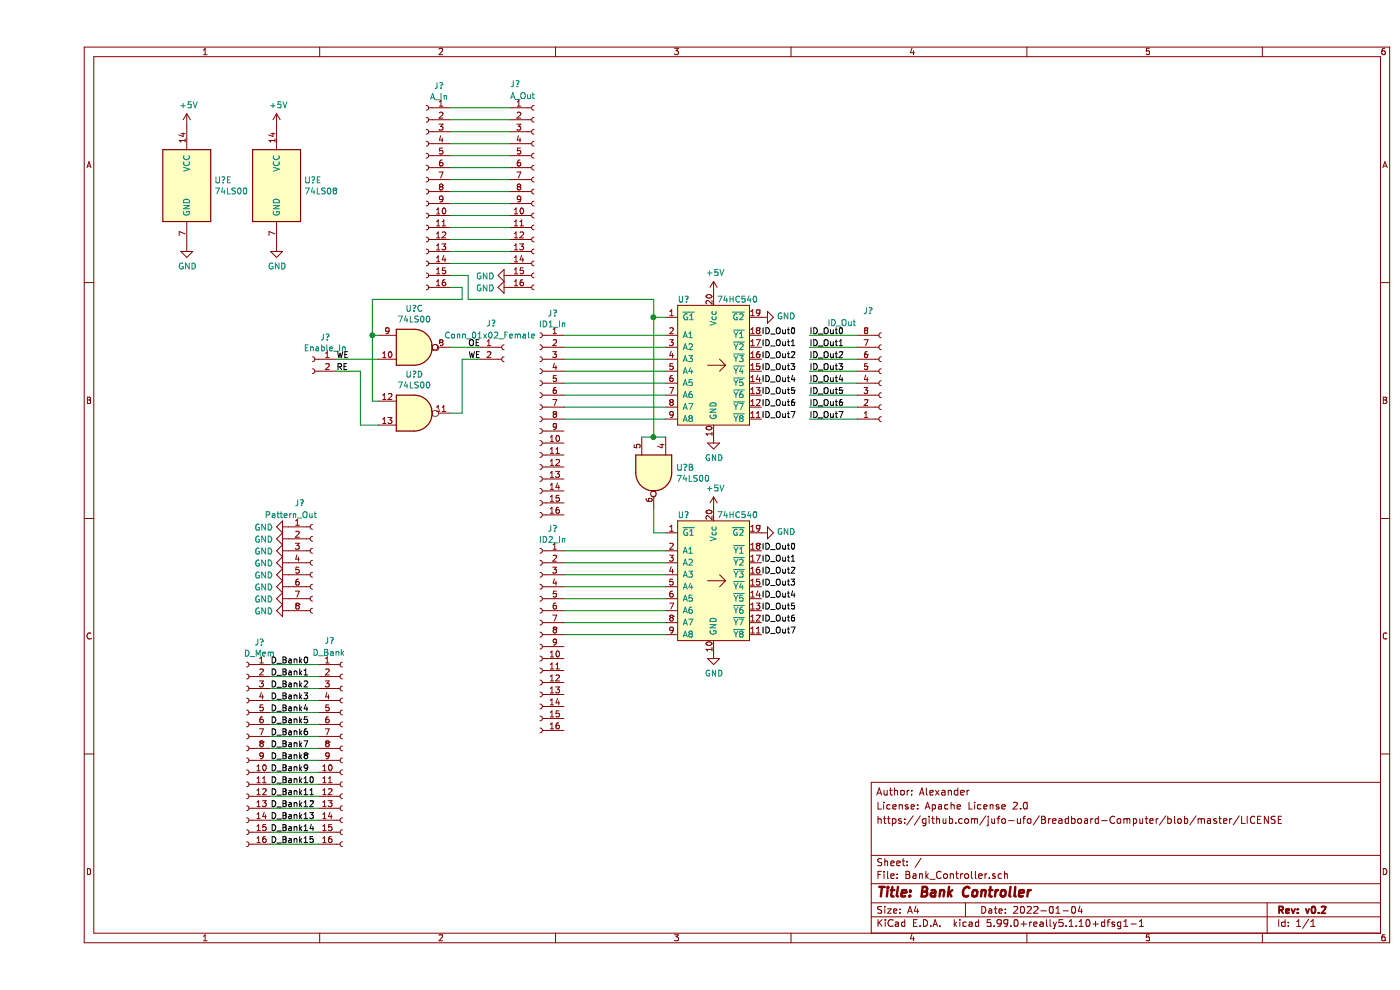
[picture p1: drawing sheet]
EESchema Schematic File Version 4
EELAYER 30 0
EELAYER END
$Descr A4 11693 8268
encoding utf-8
Sheet 1 1
Title "Bank Controller"
Date "2022-01-04"
Rev "v0.2"
Comp ""
Comment1 ""
Comment2 "https://github.com/jufo-ufo/Breadboard-Computer/blob/master/LICENSE"
Comment3 "License: Apache License 2.0"
Comment4 "Author: Alexander"
$EndDescr
$Comp
L Connector:Conn_01x16_Female J?
U 1 1
P 4200 5300
F 0 "J?" H 4092 6185 50  0000 C CNN
F 1 "ID2_In" H 4092 6094 50  0000 C CNN
F 2 "" H 4200 5300 50  0001 C CNN
F 3 "~" H 4200 5300 50  0001 C CNN
	1    4200 5300
	-1   0    0    -1  
$EndComp
$Comp
L Connector:Conn_01x16_Female J?
U 1 1
P 2550 6250
F 0 "J?" H 2400 7150 50  0000 L CNN
F 1 "D_Bank" H 2300 7050 50  0000 L CNN
F 2 "" H 2550 6250 50  0001 C CNN
F 3 "~" H 2550 6250 50  0001 C CNN
	1    2550 6250
	1    0    0    -1  
$EndComp
$Comp
L Connector:Conn_01x16_Female J?
U 1 1
P 4200 3500
F 0 "J?" H 4092 4385 50  0000 C CNN
F 1 "ID1_In" H 4092 4294 50  0000 C CNN
F 2 "" H 4200 3500 50  0001 C CNN
F 3 "~" H 4200 3500 50  0001 C CNN
	1    4200 3500
	-1   0    0    -1  
$EndComp
$Comp
L Connector:Conn_01x16_Female J?
U 1 1
P 1750 6250
F 0 "J?" H 1642 7135 50  0000 C CNN
F 1 "D_Mem" H 1642 7044 50  0000 C CNN
F 2 "" H 1750 6250 50  0001 C CNN
F 3 "~" H 1750 6250 50  0001 C CNN
	1    1750 6250
	-1   0    0    -1  
$EndComp
$Comp
L Connector:Conn_01x16_Female J?
U 1 1
P 3250 1600
F 0 "J?" H 3142 2485 50  0000 C CNN
F 1 "A_In" H 3142 2394 50  0000 C CNN
F 2 "" H 3250 1600 50  0001 C CNN
F 3 "~" H 3250 1600 50  0001 C CNN
	1    3250 1600
	-1   0    0    -1  
$EndComp
$Comp
L Connector:Conn_01x08_Female J?
U 1 1
P 7050 3200
F 0 "J?" H 6900 2600 50  0000 L CNN
F 1 "ID_Out" H 6600 2700 50  0000 L CNN
F 2 "" H 7050 3200 50  0001 C CNN
F 3 "~" H 7050 3200 50  0001 C CNN
	1    7050 3200
	1    0    0    1   
$EndComp
$Comp
L Connector:Conn_01x08_Female J?
U 1 1
P 2300 4700
F 0 "J?" H 2150 5200 50  0000 L CNN
F 1 "Pattern_Out" H 1900 5100 50  0000 L CNN
F 2 "" H 2300 4700 50  0001 C CNN
F 3 "~" H 2300 4700 50  0001 C CNN
	1    2300 4700
	1    0    0    -1  
$EndComp
Text Label 1950 5550 0    50   ~ 0
D_Bank0
Text Label 1950 5650 0    50   ~ 0
D_Bank1
Text Label 1950 5750 0    50   ~ 0
D_Bank2
Text Label 1950 5850 0    50   ~ 0
D_Bank3
Text Label 1950 5950 0    50   ~ 0
D_Bank4
Text Label 1950 6050 0    50   ~ 0
D_Bank5
Text Label 1950 6150 0    50   ~ 0
D_Bank6
Text Label 1950 6250 0    50   ~ 0
D_Bank7
Text Label 1950 6350 0    50   ~ 0
D_Bank8
Text Label 1950 6450 0    50   ~ 0
D_Bank9
Text Label 1950 6550 0    50   ~ 0
D_Bank10
Text Label 1950 6650 0    50   ~ 0
D_Bank11
Text Label 1950 6750 0    50   ~ 0
D_Bank12
Text Label 1950 6850 0    50   ~ 0
D_Bank13
Text Label 1950 6950 0    50   ~ 0
D_Bank14
Text Label 1950 7050 0    50   ~ 0
D_Bank15
Wire Wire Line
	2350 5550 1950 5550
Wire Wire Line
	1950 5650 2350 5650
Wire Wire Line
	2350 5750 1950 5750
Wire Wire Line
	1950 5850 2350 5850
Wire Wire Line
	2350 5950 1950 5950
Wire Wire Line
	1950 6050 2350 6050
Wire Wire Line
	2350 6150 1950 6150
Wire Wire Line
	1950 6250 2350 6250
Wire Wire Line
	2350 6350 1950 6350
Wire Wire Line
	2350 6450 1950 6450
Wire Wire Line
	1950 6550 2350 6550
Wire Wire Line
	2350 6650 1950 6650
Wire Wire Line
	1950 6750 2350 6750
Wire Wire Line
	2350 6850 1950 6850
Wire Wire Line
	2350 6950 1950 6950
Wire Wire Line
	1950 7050 2350 7050
$Comp
L power:+5V #PWR?
U 1 1
P 5650 2450
F 0 "#PWR?" H 5650 2300 50  0001 C CNN
F 1 "+5V" H 5665 2623 50  0000 C CNN
F 2 "" H 5650 2450 50  0001 C CNN
F 3 "" H 5650 2450 50  0001 C CNN
	1    5650 2450
	1    0    0    -1  
$EndComp
$Comp
L power:GND #PWR?
U 1 1
P 5650 3650
F 0 "#PWR?" H 5650 3400 50  0001 C CNN
F 1 "GND" H 5655 3477 50  0000 C CNN
F 2 "" H 5650 3650 50  0001 C CNN
F 3 "" H 5650 3650 50  0001 C CNN
	1    5650 3650
	1    0    0    -1  
$EndComp
$Comp
L power:GND #PWR?
U 1 1
P 6050 2650
F 0 "#PWR?" H 6050 2400 50  0001 C CNN
F 1 "GND" V 6055 2522 50  0000 R CNN
F 2 "" H 6050 2650 50  0001 C CNN
F 3 "" H 6050 2650 50  0001 C CNN
	1    6050 2650
	0    -1   -1   0   
$EndComp
Wire Wire Line
	5250 2800 4400 2800
Wire Wire Line
	4400 2900 5250 2900
Wire Wire Line
	5250 3000 4400 3000
Wire Wire Line
	5250 3100 4400 3100
Wire Wire Line
	4400 3200 5250 3200
Wire Wire Line
	5250 3300 4400 3300
Wire Wire Line
	4400 3400 5250 3400
Wire Wire Line
	5250 3500 4400 3500
$Comp
L Computer_Component_Library:74HC540 U?
U 1 1
P 5650 4950
F 0 "U?" H 5400 5600 50  0000 C CNN
F 1 "74HC540" H 5850 5600 50  0000 C CNN
F 2 "" H 5600 5050 50  0001 C CNN
F 3 "" H 5600 5050 50  0001 C CNN
	1    5650 4950
	1    0    0    -1  
$EndComp
$Comp
L power:+5V #PWR?
U 1 1
P 5650 4250
F 0 "#PWR?" H 5650 4100 50  0001 C CNN
F 1 "+5V" H 5665 4423 50  0000 C CNN
F 2 "" H 5650 4250 50  0001 C CNN
F 3 "" H 5650 4250 50  0001 C CNN
	1    5650 4250
	1    0    0    -1  
$EndComp
$Comp
L power:GND #PWR?
U 1 1
P 5650 5450
F 0 "#PWR?" H 5650 5200 50  0001 C CNN
F 1 "GND" H 5655 5277 50  0000 C CNN
F 2 "" H 5650 5450 50  0001 C CNN
F 3 "" H 5650 5450 50  0001 C CNN
	1    5650 5450
	1    0    0    -1  
$EndComp
$Comp
L power:GND #PWR?
U 1 1
P 6050 4450
F 0 "#PWR?" H 6050 4200 50  0001 C CNN
F 1 "GND" V 6055 4322 50  0000 R CNN
F 2 "" H 6050 4450 50  0001 C CNN
F 3 "" H 6050 4450 50  0001 C CNN
	1    6050 4450
	0    -1   -1   0   
$EndComp
Wire Wire Line
	5250 4600 4400 4600
Wire Wire Line
	4400 4700 5250 4700
Wire Wire Line
	5250 4800 4400 4800
Wire Wire Line
	5250 4900 4400 4900
Wire Wire Line
	4400 5000 5250 5000
Wire Wire Line
	5250 5100 4400 5100
Wire Wire Line
	4400 5200 5250 5200
Wire Wire Line
	5250 5300 4400 5300
Text Label 6050 2800 0    50   ~ 0
ID_Out0
Text Label 6050 2900 0    50   ~ 0
ID_Out1
Text Label 6050 3000 0    50   ~ 0
ID_Out2
Text Label 6050 3100 0    50   ~ 0
ID_Out3
Text Label 6050 3200 0    50   ~ 0
ID_Out4
Text Label 6050 3300 0    50   ~ 0
ID_Out5
Text Label 6050 3400 0    50   ~ 0
ID_Out6
Text Label 6050 3500 0    50   ~ 0
ID_Out7
Text Label 6050 4600 0    50   ~ 0
ID_Out0
Text Label 6050 4700 0    50   ~ 0
ID_Out1
Text Label 6050 4800 0    50   ~ 0
ID_Out2
Text Label 6050 4900 0    50   ~ 0
ID_Out3
Text Label 6050 5000 0    50   ~ 0
ID_Out4
Text Label 6050 5100 0    50   ~ 0
ID_Out5
Text Label 6050 5200 0    50   ~ 0
ID_Out6
Text Label 6050 5300 0    50   ~ 0
ID_Out7
Text Label 6450 2800 0    50   ~ 0
ID_Out0
Text Label 6450 2900 0    50   ~ 0
ID_Out1
Text Label 6450 3000 0    50   ~ 0
ID_Out2
Text Label 6450 3100 0    50   ~ 0
ID_Out3
Text Label 6450 3200 0    50   ~ 0
ID_Out4
Text Label 6450 3300 0    50   ~ 0
ID_Out5
Text Label 6450 3400 0    50   ~ 0
ID_Out6
Text Label 6450 3500 0    50   ~ 0
ID_Out7
Wire Wire Line
	6850 2800 6450 2800
Wire Wire Line
	6450 2900 6850 2900
Wire Wire Line
	6850 3000 6450 3000
Wire Wire Line
	6450 3100 6850 3100
Wire Wire Line
	6850 3200 6450 3200
Wire Wire Line
	6450 3300 6850 3300
Wire Wire Line
	6850 3400 6450 3400
Wire Wire Line
	6450 3500 6850 3500
$Comp
L Connector:Conn_01x16_Female J?
U 1 1
P 4150 1600
F 0 "J?" H 3950 2500 50  0000 L CNN
F 1 "A_Out" H 3950 2400 50  0000 L CNN
F 2 "" H 4150 1600 50  0001 C CNN
F 3 "~" H 4150 1600 50  0001 C CNN
	1    4150 1600
	1    0    0    -1  
$EndComp
Wire Wire Line
	3950 900  3450 900 
Wire Wire Line
	3450 1000 3950 1000
Wire Wire Line
	3950 1100 3450 1100
Wire Wire Line
	3450 1200 3950 1200
Wire Wire Line
	3950 1300 3450 1300
Wire Wire Line
	3450 1400 3950 1400
Wire Wire Line
	3950 1500 3450 1500
Wire Wire Line
	3450 1600 3950 1600
Wire Wire Line
	3950 1700 3450 1700
Wire Wire Line
	3450 1800 3950 1800
Wire Wire Line
	3450 1900 3950 1900
Wire Wire Line
	3450 2000 3950 2000
Wire Wire Line
	3950 2100 3450 2100
$Comp
L power:GND #PWR?
U 1 1
P 3950 2300
F 0 "#PWR?" H 3950 2050 50  0001 C CNN
F 1 "GND" V 3955 2172 50  0000 R CNN
F 2 "" H 3950 2300 50  0001 C CNN
F 3 "" H 3950 2300 50  0001 C CNN
	1    3950 2300
	0    1    1    0   
$EndComp
$Comp
L power:GND #PWR?
U 1 1
P 3950 2400
F 0 "#PWR?" H 3950 2150 50  0001 C CNN
F 1 "GND" V 3955 2272 50  0000 R CNN
F 2 "" H 3950 2400 50  0001 C CNN
F 3 "" H 3950 2400 50  0001 C CNN
	1    3950 2400
	0    1    1    0   
$EndComp
Wire Wire Line
	3950 2200 3450 2200
$Comp
L power:GND #PWR?
U 1 1
P 2100 4400
F 0 "#PWR?" H 2100 4150 50  0001 C CNN
F 1 "GND" V 2105 4272 50  0000 R CNN
F 2 "" H 2100 4400 50  0001 C CNN
F 3 "" H 2100 4400 50  0001 C CNN
	1    2100 4400
	0    1    1    0   
$EndComp
$Comp
L power:GND #PWR?
U 1 1
P 2100 4500
F 0 "#PWR?" H 2100 4250 50  0001 C CNN
F 1 "GND" V 2105 4372 50  0000 R CNN
F 2 "" H 2100 4500 50  0001 C CNN
F 3 "" H 2100 4500 50  0001 C CNN
	1    2100 4500
	0    1    1    0   
$EndComp
$Comp
L power:GND #PWR?
U 1 1
P 2100 4600
F 0 "#PWR?" H 2100 4350 50  0001 C CNN
F 1 "GND" V 2105 4472 50  0000 R CNN
F 2 "" H 2100 4600 50  0001 C CNN
F 3 "" H 2100 4600 50  0001 C CNN
	1    2100 4600
	0    1    1    0   
$EndComp
$Comp
L power:GND #PWR?
U 1 1
P 2100 4700
F 0 "#PWR?" H 2100 4450 50  0001 C CNN
F 1 "GND" V 2105 4572 50  0000 R CNN
F 2 "" H 2100 4700 50  0001 C CNN
F 3 "" H 2100 4700 50  0001 C CNN
	1    2100 4700
	0    1    1    0   
$EndComp
$Comp
L power:GND #PWR?
U 1 1
P 2100 4800
F 0 "#PWR?" H 2100 4550 50  0001 C CNN
F 1 "GND" V 2105 4672 50  0000 R CNN
F 2 "" H 2100 4800 50  0001 C CNN
F 3 "" H 2100 4800 50  0001 C CNN
	1    2100 4800
	0    1    1    0   
$EndComp
$Comp
L power:GND #PWR?
U 1 1
P 2100 4900
F 0 "#PWR?" H 2100 4650 50  0001 C CNN
F 1 "GND" V 2105 4772 50  0000 R CNN
F 2 "" H 2100 4900 50  0001 C CNN
F 3 "" H 2100 4900 50  0001 C CNN
	1    2100 4900
	0    1    1    0   
$EndComp
$Comp
L power:GND #PWR?
U 1 1
P 2100 5000
F 0 "#PWR?" H 2100 4750 50  0001 C CNN
F 1 "GND" V 2105 4872 50  0000 R CNN
F 2 "" H 2100 5000 50  0001 C CNN
F 3 "" H 2100 5000 50  0001 C CNN
	1    2100 5000
	0    1    1    0   
$EndComp
$Comp
L power:GND #PWR?
U 1 1
P 2100 5100
F 0 "#PWR?" H 2100 4850 50  0001 C CNN
F 1 "GND" V 2105 4972 50  0000 R CNN
F 2 "" H 2100 5100 50  0001 C CNN
F 3 "" H 2100 5100 50  0001 C CNN
	1    2100 5100
	0    1    1    0   
$EndComp
$Comp
L Computer_Component_Library:74HC540 U?
U 1 1
P 5650 3150
F 0 "U?" H 5400 3800 50  0000 C CNN
F 1 "74HC540" H 5850 3800 50  0000 C CNN
F 2 "" H 5600 3250 50  0001 C CNN
F 3 "" H 5600 3250 50  0001 C CNN
	1    5650 3150
	1    0    0    -1  
$EndComp
$Comp
L Connector:Conn_01x02_Female J?
U 1 1
P 2300 3000
F 0 "J?" H 2192 3185 50  0000 C CNN
F 1 "Enable_In" H 2192 3094 50  0000 C CNN
F 2 "" H 2300 3000 50  0001 C CNN
F 3 "~" H 2300 3000 50  0001 C CNN
	1    2300 3000
	-1   0    0    -1  
$EndComp
$Comp
L Connector:Conn_01x02_Female J?
U 1 1
P 3900 2900
F 0 "J?" H 3750 3100 50  0000 L CNN
F 1 "Conn_01x02_Female" H 3400 3000 50  0000 L CNN
F 2 "" H 3900 2900 50  0001 C CNN
F 3 "~" H 3900 2900 50  0001 C CNN
	1    3900 2900
	1    0    0    -1  
$EndComp
Text Label 3600 3000 0    50   ~ 0
WE
Text Label 3600 2900 0    50   ~ 0
OE
$Comp
L 74xx:74LS00 U?
U 2 1
P 5150 3950
F 0 "U?" V 5104 4138 50  0000 L CNN
F 1 "74LS00" V 5195 4138 50  0000 L CNN
F 2 "" H 5150 3950 50  0001 C CNN
F 3 "http://www.ti.com/lit/gpn/sn74ls00" H 5150 3950 50  0001 C CNN
	2    5150 3950
	0    1    1    0   
$EndComp
$Comp
L 74xx:74LS00 U?
U 5 1
P 1250 1550
F 0 "U?" H 1480 1596 50  0000 L CNN
F 1 "74LS00" H 1480 1505 50  0000 L CNN
F 2 "" H 1250 1550 50  0001 C CNN
F 3 "http://www.ti.com/lit/gpn/sn74ls00" H 1250 1550 50  0001 C CNN
	5    1250 1550
	1    0    0    -1  
$EndComp
$Comp
L 74xx:74LS00 U?
U 3 1
P 3150 2900
F 0 "U?" H 3150 3225 50  0000 C CNN
F 1 "74LS00" H 3150 3134 50  0000 C CNN
F 2 "" H 3150 2900 50  0001 C CNN
F 3 "http://www.ti.com/lit/gpn/sn74ls00" H 3150 2900 50  0001 C CNN
	3    3150 2900
	1    0    0    -1  
$EndComp
$Comp
L 74xx:74LS00 U?
U 4 1
P 3150 3450
F 0 "U?" H 3150 3775 50  0000 C CNN
F 1 "74LS00" H 3150 3684 50  0000 C CNN
F 2 "" H 3150 3450 50  0001 C CNN
F 3 "http://www.ti.com/lit/gpn/sn74ls00" H 3150 3450 50  0001 C CNN
	4    3150 3450
	1    0    0    -1  
$EndComp
$Comp
L 74xx:74LS08 U?
U 5 1
P 2000 1550
F 0 "U?" H 2230 1596 50  0000 L CNN
F 1 "74LS08" H 2230 1505 50  0000 L CNN
F 2 "" H 2000 1550 50  0001 C CNN
F 3 "http://www.ti.com/lit/gpn/sn74LS08" H 2000 1550 50  0001 C CNN
	5    2000 1550
	1    0    0    -1  
$EndComp
Wire Wire Line
	3550 3450 3450 3450
Wire Wire Line
	2850 2800 2800 2800
Wire Wire Line
	2800 3350 2850 3350
Wire Wire Line
	5150 4250 5150 4450
Wire Wire Line
	5150 4450 5250 4450
Wire Wire Line
	5250 3650 5150 3650
Wire Wire Line
	5150 3650 5150 2650
Wire Wire Line
	5150 2650 5250 2650
Connection ~ 5150 3650
Wire Wire Line
	5150 3650 5050 3650
Wire Wire Line
	5150 2650 5150 2500
Connection ~ 5150 2650
Wire Wire Line
	3450 2300 3600 2300
Wire Wire Line
	3600 2300 3600 2500
Wire Wire Line
	3450 2400 3550 2400
Wire Wire Line
	3550 2400 3550 2500
Wire Wire Line
	3550 2500 2800 2500
Connection ~ 2800 2800
Wire Wire Line
	2800 2800 2800 3350
$Comp
L power:GND #PWR?
U 1 1
P 1250 2050
F 0 "#PWR?" H 1250 1800 50  0001 C CNN
F 1 "GND" H 1255 1877 50  0000 C CNN
F 2 "" H 1250 2050 50  0001 C CNN
F 3 "" H 1250 2050 50  0001 C CNN
	1    1250 2050
	1    0    0    -1  
$EndComp
$Comp
L power:GND #PWR?
U 1 1
P 2000 2050
F 0 "#PWR?" H 2000 1800 50  0001 C CNN
F 1 "GND" H 2005 1877 50  0000 C CNN
F 2 "" H 2000 2050 50  0001 C CNN
F 3 "" H 2000 2050 50  0001 C CNN
	1    2000 2050
	1    0    0    -1  
$EndComp
$Comp
L power:+5V #PWR?
U 1 1
P 1250 1050
F 0 "#PWR?" H 1250 900 50  0001 C CNN
F 1 "+5V" H 1265 1223 50  0000 C CNN
F 2 "" H 1250 1050 50  0001 C CNN
F 3 "" H 1250 1050 50  0001 C CNN
	1    1250 1050
	1    0    0    -1  
$EndComp
$Comp
L power:+5V #PWR?
U 1 1
P 2000 1050
F 0 "#PWR?" H 2000 900 50  0001 C CNN
F 1 "+5V" H 2015 1223 50  0000 C CNN
F 2 "" H 2000 1050 50  0001 C CNN
F 3 "" H 2000 1050 50  0001 C CNN
	1    2000 1050
	1    0    0    -1  
$EndComp
Text Label 2500 3100 0    50   ~ 0
RE
Text Label 2500 3000 0    50   ~ 0
WE
Wire Wire Line
	2500 3000 2850 3000
Wire Wire Line
	2500 3100 2700 3100
Wire Wire Line
	2700 3100 2700 3550
Wire Wire Line
	2700 3550 2850 3550
Wire Wire Line
	3700 2900 3450 2900
Wire Wire Line
	3550 3450 3550 3000
Wire Wire Line
	3550 3000 3700 3000
Wire Wire Line
	2800 2500 2800 2800
Wire Wire Line
	5150 2500 3600 2500
$EndSCHEMATC
